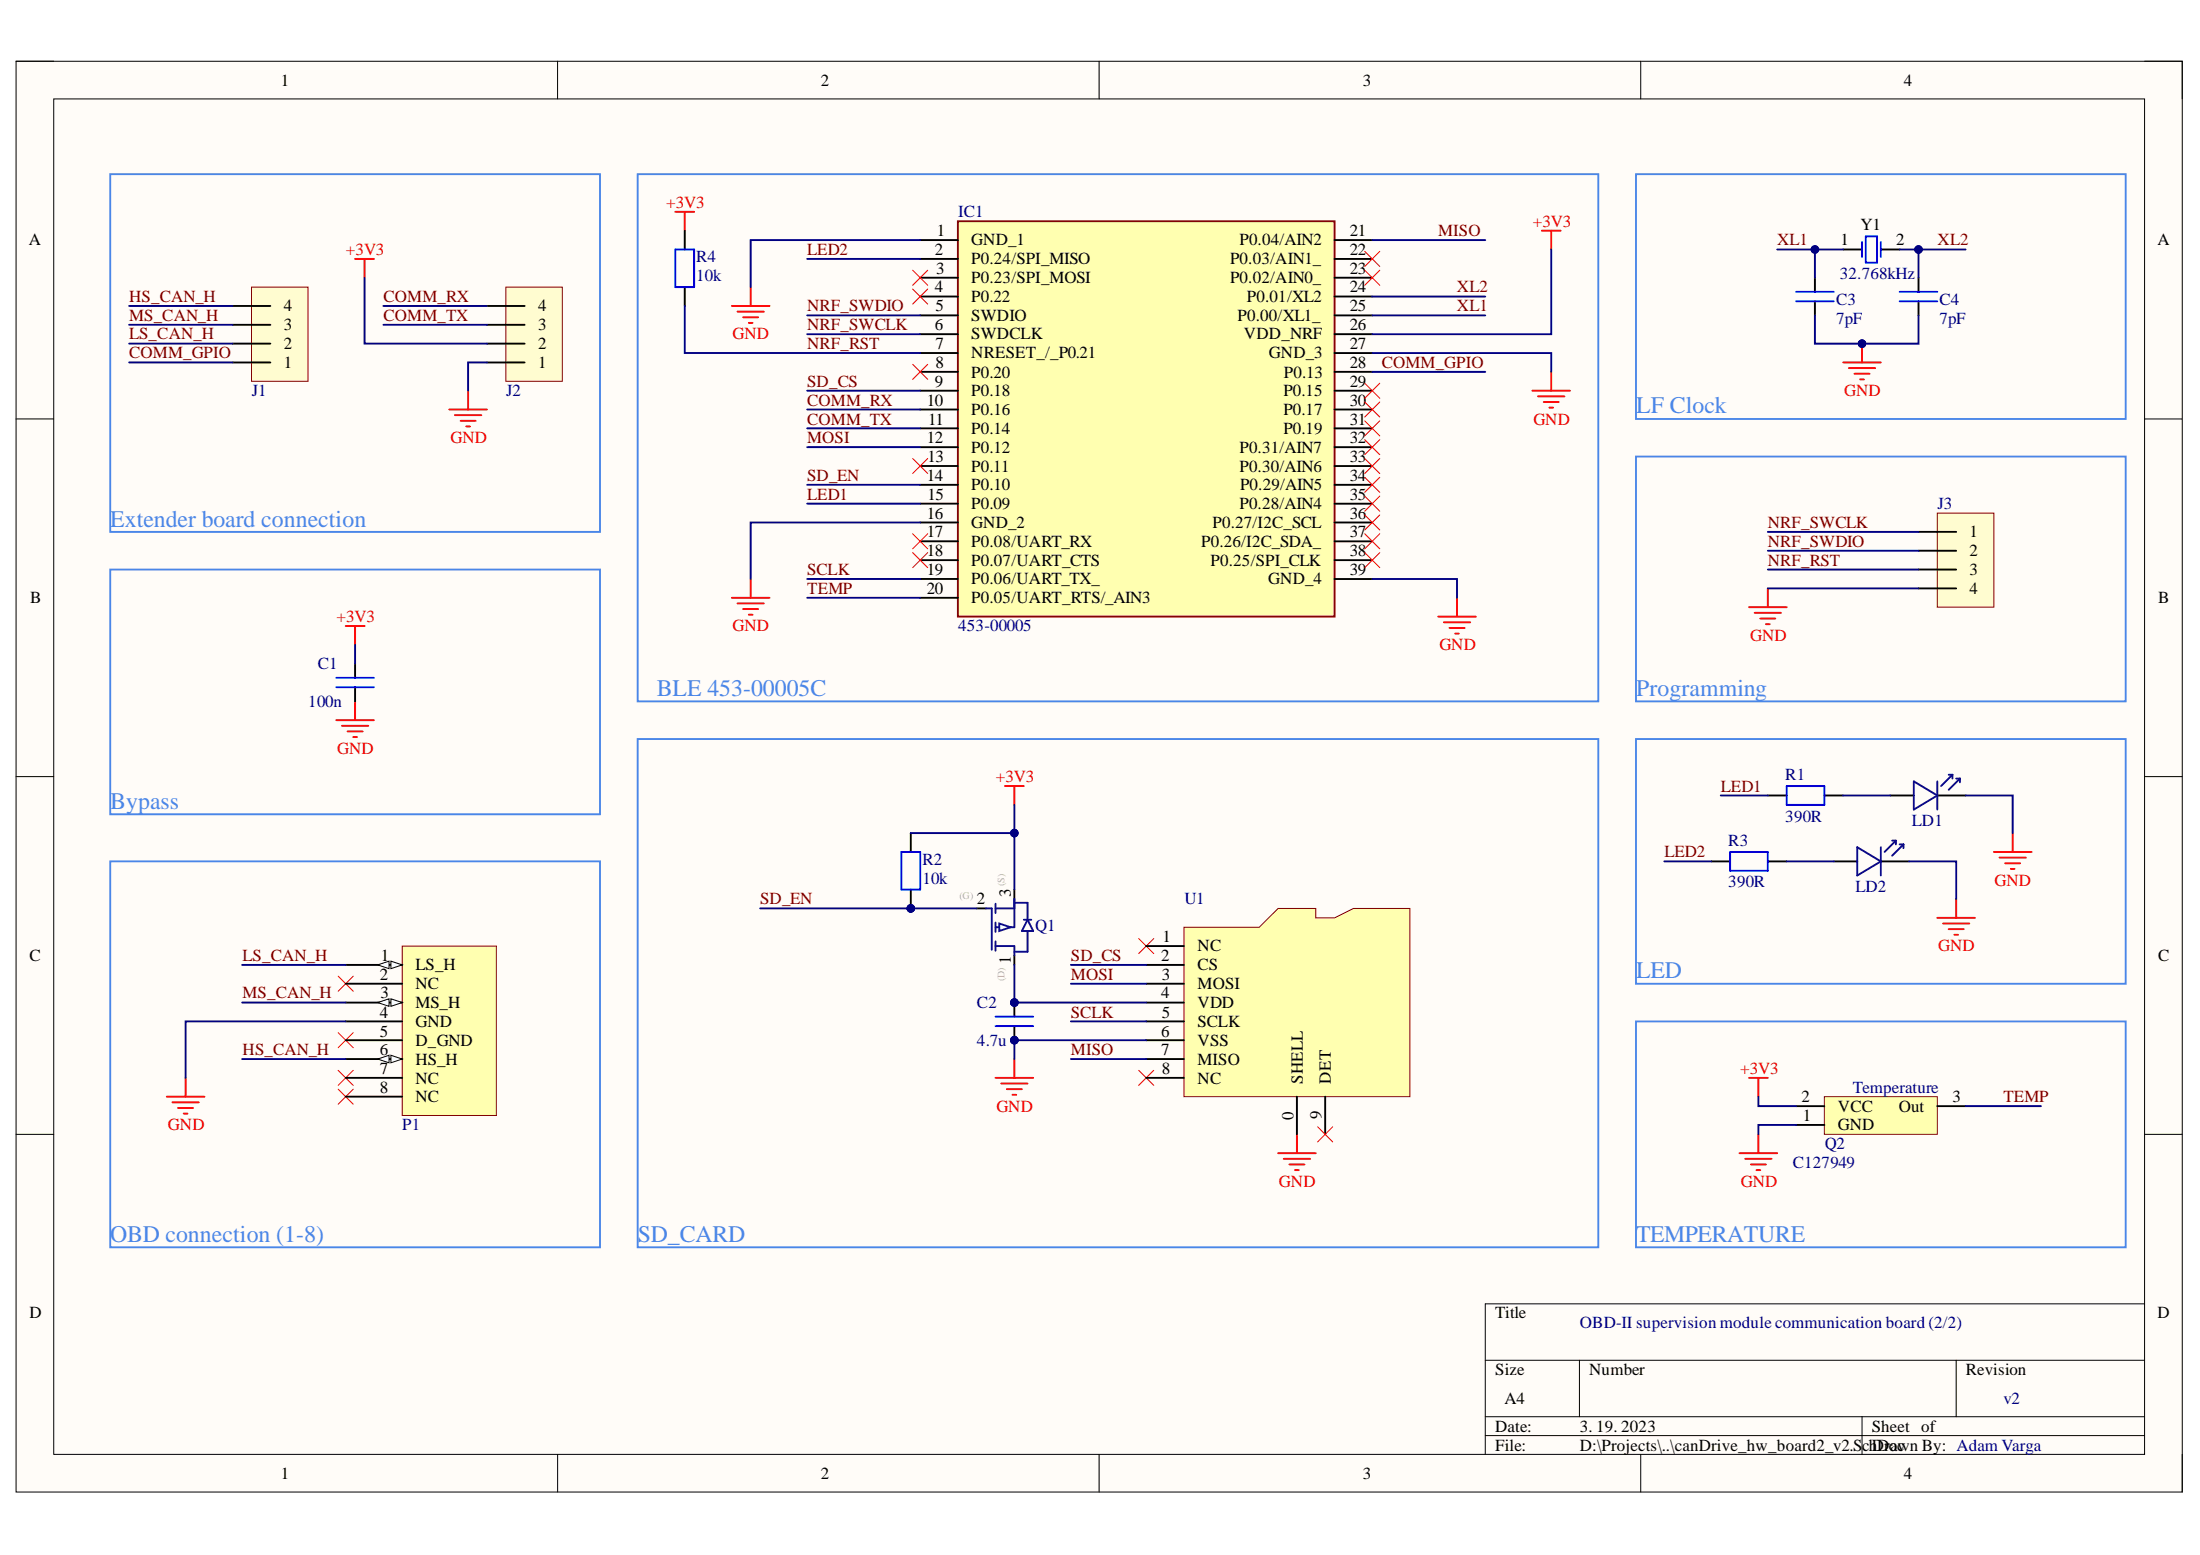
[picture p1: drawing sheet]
# Altium project canDrive_hw_board2_v2.PrjPcb
1 sheet, 19 parts. Net scope: global (net labels, ports and power ports of the same name join across sheets).
Board file: canDrive_hw_board2_v2.PcbDoc

## Sheet canDrive_hw_board2_v2.SchDoc
size A4

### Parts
C1  value 100n  [C0603]  (hidden comment: Capacitor)
C2  value 4.7u  [C0603]  (hidden comment: Capacitor)
C3  value 7pF  [C0603]  (hidden comment: Capacitor)
C4  value 7pF  [C0603]  (hidden comment: Capacitor)
IC1  453-00005  [45300005]
J1  CON_1x4  [127mm_header_4pin]  (value not drawn)
J2  CON_1x4  [127mm_header_4pin]  (value not drawn)
J3  CON_1x4  [ribbon4pin]  (value not drawn)
LD1  LED  [LED_0603]  (value not drawn)
LD2  LED  [LED_0603]  (value not drawn)
P1  OBD_connector1-8  [OBD1-8]  (value not drawn)
Q1  MOFFET_pCH  [SOT-23]  (value not drawn)
Q2  Part: C127949  [SOT-23]  (hidden comment: Temp_sensor)
R1  value 390R  [R0603]  (hidden comment: Resistor)
R2  value 10k  [R0603]  (hidden comment: Resistor)
R3  value 390R  [R0603]  (hidden comment: Resistor)
R4  value 10k  [R0603]  (hidden comment: Resistor)
U1  MicroSD Molex 105162-0001  [MICRO_USB_BIG]  (value not drawn)
Y1  value 32.768kHz  [TXC-9HT10_V]  (hidden comment: 9HT10-32.768KDZF-T)

### Blocks framed on the sheet
Extender board connection: J1 J2
BLE 453-00005C: IC1 R4
LF Clock: C3 C4 Y1
Programming: J3
Bypass: C1
SD_CARD: C2 Q1 R2 U1
LED: LD1 LD2 R1 R3
OBD connection (1-8): P1
Temperature: Q2

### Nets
+3V3: C1.1 IC1.26(VDD_NRF) J2.2 Q1.S Q2.2(VCC) R2.1 R4.1
GND: C1.0 C2.0 C3.0 C4.0 IC1.1(GND_1) IC1.16(GND_2) IC1.27(GND_3) IC1.39(GND_4) J2.1 J3.4 LD1.C LD2.C P1.4(GND) Q2.1(GND) U1.0(SHELL) U1.6(VSS)
COMM_GPIO: IC1.28(P0.13) J1.1
COMM_RX: IC1.10(P0.16) J2.4
COMM_TX: IC1.11(P0.14) J2.3
HS_CAN_H: J1.4 P1.6(HS_H)
LED1: IC1.15(P0.09) R1.1
LED2: IC1.2(P0.24/SPI_MISO) R3.1
LS_CAN_H: J1.2 P1.1(LS_H)
MISO: IC1.21(P0.04/AIN2) U1.7(MISO)
MOSI: IC1.12(P0.12) U1.3(MOSI)
MS_CAN_H: J1.3 P1.3(MS_H)
NRF_RST: IC1.7(NRESET_/_P0.21) J3.3 R4.0
NRF_SWCLK: IC1.6(SWDCLK) J3.1
NRF_SWDIO: IC1.5(SWDIO) J3.2
SCLK: IC1.19(P0.06/UART_TX_) U1.5(SCLK)
SD_CS: IC1.9(P0.18) U1.2(CS)
SD_EN: IC1.14(P0.10) Q1.G R2.0
TEMP: IC1.20(P0.05/UART_RTS/_AIN3) Q2.3(Out)
XL1: C3.1 IC1.25(P0.00/XL1_) Y1.1
XL2: C4.1 IC1.24(P0.01/XL2) Y1.2
NetC2_1: C2.1 Q1.D U1.4(VDD)
NetLD1_A: LD1.A R1.0
NetLD2_A: LD2.A R3.0

Not connected (* = marked no-connect by the designer): IC1 3(P0.23/SPI_MOSI)* 4(P0.22)* 8(P0.20)* 13(P0.11)* 17(P0.08/UART_RX)* 18(P0.07/UART_CTS)* 22(P0.03/AIN1_)* 23(P0.02/AIN0_)* 29(P0.15)* 30(P0.17)* 31(P0.19)* 32(P0.31/AIN7)* 33(P0.30/AIN6)* 34(P0.29/AIN5)* 35(P0.28/AIN4)* 36(P0.27/I2C_SCL)* 37(P0.26/I2C_SDA_)* 38(P0.25/SPI_CLK)*; P1 2(NC)* 5(D_GND)* 7(NC)* 8(NC)*; U1 1(NC)* 8(NC)* 9(DET)*

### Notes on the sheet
- OBD-II supervision module communication board (2/2)
- v2
- Adam Varga
